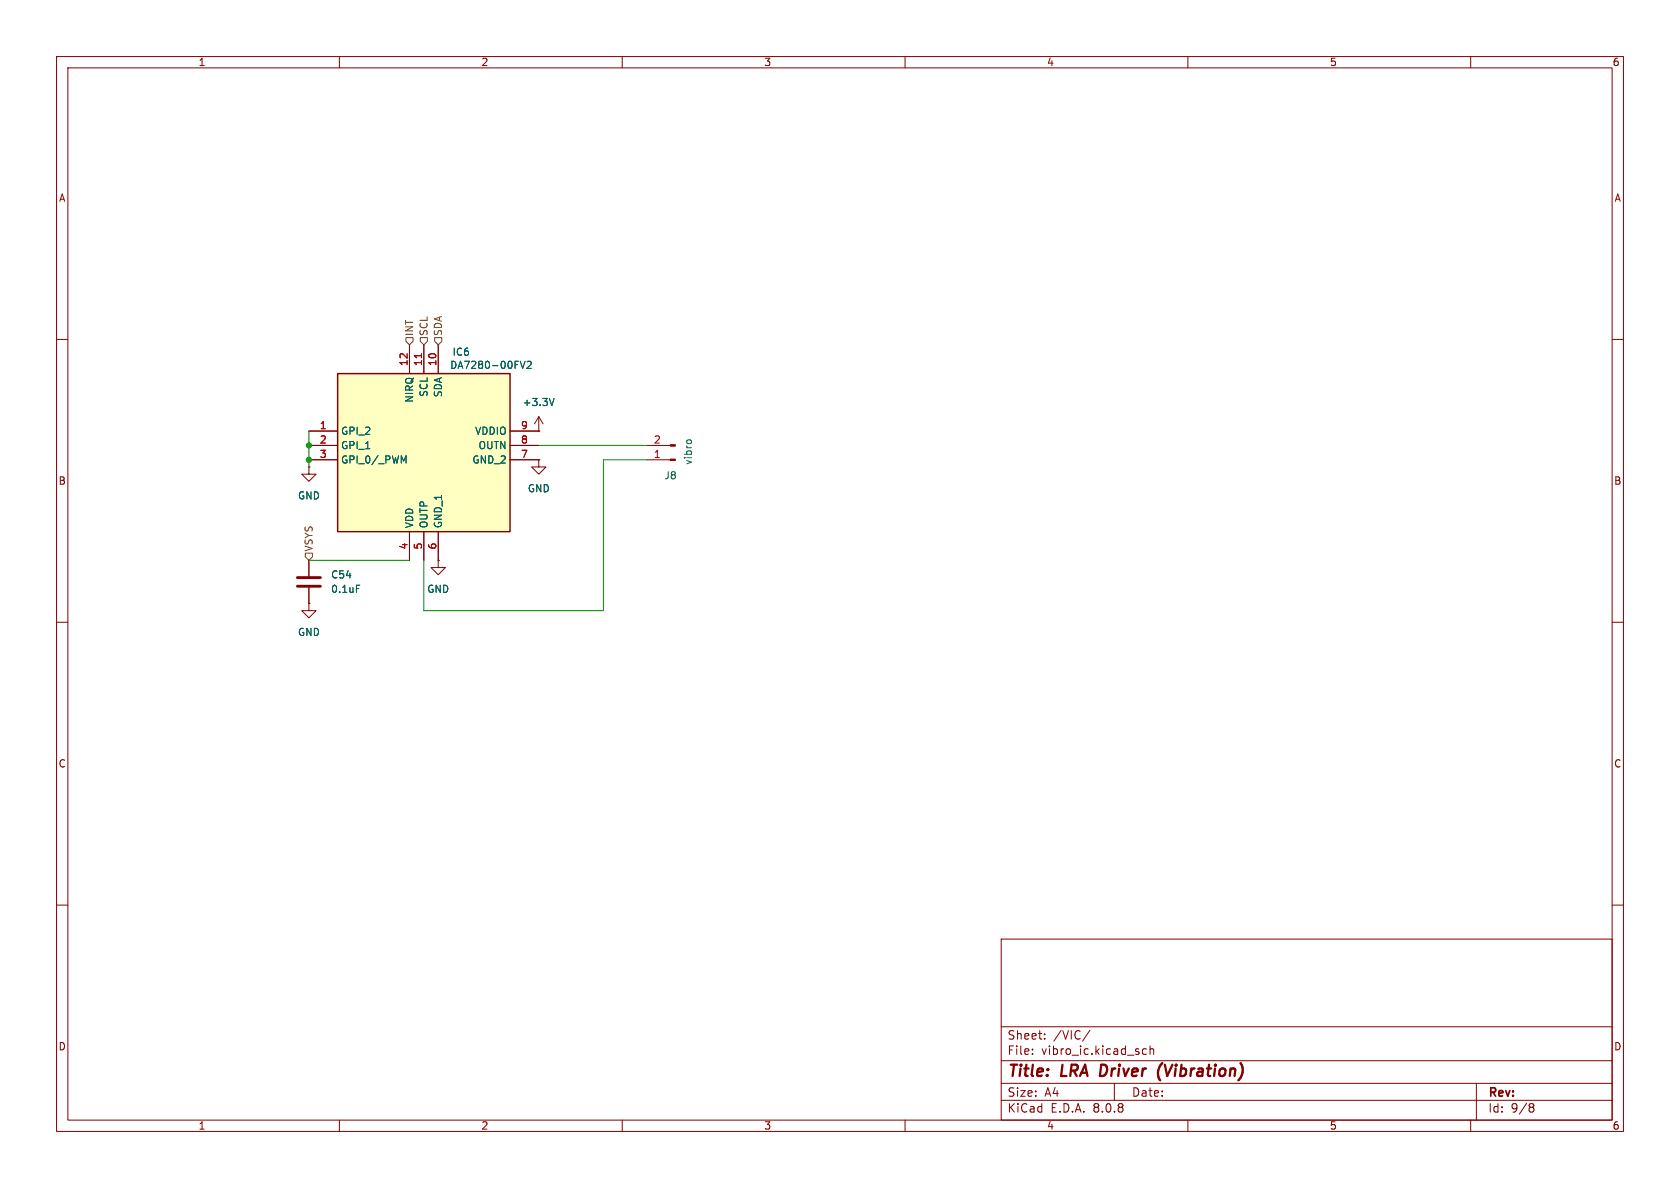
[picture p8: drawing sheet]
<svg xmlns="http://www.w3.org/2000/svg" width="297mm" height="210mm" viewBox="0 0 297 210" stroke-linecap="round" stroke-linejoin="round" font-family="sans-serif">
<g fill="none" stroke="#840000" stroke-width=".18">
<path d="M10 10h277v190h-277zM12 12h273v186h-273zM60 10v2M110 10v2M160 10v2M210 10v2M260 10v2M10 60h2M285 60h2M10 110h2M285 110h2M10 160h2"/>
<path d="M177 166h108v32h-108zM285 160h2M60 198v2M110 198v2M160 198v2M177 194.5h108M177 191.5h108M177 187.5h108M177 181.5h108M182.5 186.3v.1M182.5 185.5v.1M184.7 183.6v.1"/>
<path d="M184.7 182.8v.1M192.7 182.1l-1.3 2M197 191.5v3M202.7 185.5l-.5-.1-.2 .3v.4l.1 .2h.6M203.3 185.5l.2-.1 .4 .1 .1 .9M203.3 184.9v1.5M210 198v2M260 198v2M261 191.5v6.5M270.6 195.1l.4 .1 .2 .2-.3 .3M270.6 195.7h.3M270.9 195.7l.2 .2 .1 .4-.2 .2-.4 .1"/>
</g>
<path d="M205.5 187.9a2.35 2.35 0 0 0-.4 3.1" fill="none" stroke="#840000" stroke-width=".4"/>
<path d="M59.7 66h30.5v28h-30.5z" fill="#ffffc2"/>
<path d="M59.7 66h30.5v28h-30.5z" fill="none" stroke="#840000" stroke-width=".25"/>
<g fill="none" stroke="#840000" stroke-width=".18">
<path d="M54.6 76.2h5.1M54.6 78.7h5.1M72.4 61v5M74.9 61v5M77.5 61v5M90.2 76.2h5M90.2 78.7h5M95.2 76.2h.1M95.2 73.7l-.7 1.2M95.2 73.7v2.5M95.2 73.7l.8 1.2M114.3 78.7h4.2"/>
<path d="M54.6 82.6v1.2h1.3l-1.3 1.3-1.3-1.3h1.3M54.6 82.6h.1M54.6 81.3h5.1M54.6 99.1v2.8M72.4 94v5.1M74.9 94v5.1M77.5 99.1v1.2h1.2l-1.2 1.3-1.3-1.3h1.3M77.5 99.1h.1M77.5 94v5.1M90.2 81.3h5M95.2 81.3v1.3h1.3l-1.3 1.2-1.2-1.2h1.2M95.2 81.3h.1"/>
<path d="M114.3 81.3h4.2M54.6 106.7v1.3h1.3l-1.3 1.2-1.3-1.2h1.3M54.6 106.7h.1M54.6 103.9v2.8"/>
</g>
<path d="M74.5 62.5v.8" fill="none" stroke="#a90000" stroke-width=".18"/>
<path d="M92 63.9l.4 1.2 .4-1.2M93.2 64l.5-.1 .2 .3-.8 .9h.8M98 70.4l-.5 1.3M121.4 78l.2-.2h.4l.2 .2M71.4 81.5l.4-.9v1.3M63 103.4h.6" fill="none" stroke="#006464" stroke-width=".18"/>
<g fill="#840000" stroke="#840000" stroke-width=".18">
<path d="M118.5 78.6h.9v.3h-.9z"/>
<path d="M118.5 81.2h.9v.2h-.9z"/>
</g>
<path d="M52.6 103.6h4M52.6 102.1h4" fill="none" stroke="#840000" stroke-width=".51"/>
<path d="M71.8 59.7h1.2v.6l-.6 .7-.6-.7zM74.3 59.7h1.3v.6l-.7 .7-.6-.7zM76.8 59.7h1.3v.6l-.6 .7-.7-.7zM54 97.8h1.2v.6l-.6 .7-.6-.7z" fill="none" stroke="#725600" stroke-width=".18"/>
<path d="M54.6 76.2v6.4M95.2 78.7h19.1M54.6 99.1h17.8M114.3 81.3h-7.6v26.7h-31.8v-8.9" fill="none" stroke="#009600" stroke-width=".18"/>
<g fill="#009600" stroke="#009600" stroke-width=".18">
<circle cx="54.6" cy="81.3" r=".46"/>
<circle cx="54.6" cy="78.7" r=".46"/>
</g>
<g font-size="2.8" fill="#840000">
<text x="178" y="190.9">Title:</text>
<text x="187.7" y="190.9">LRA Driver</text>
<text x="206.3" y="190.9">(Vibration)</text>
</g>
<g font-size="2.1" fill="#840000">
<text x="178" y="184">Sheet:</text>
<text x="186.2" y="184">/VIC/</text>
<text x="178" y="186.7">File:</text>
<text x="184.1" y="186.7">vibro_ic.kicad_sch</text>
<text x="178" y="196.9">KiCad</text>
<text x="178" y="194.1">Size:</text>
<text x="184.7" y="194.1">A4</text>
<text x="185.7" y="196.9">E.D.A.</text>
<text x="193.3" y="196.9">8.0.8</text>
<text x="200" y="194.1">Date:</text>
<text x="263" y="194.3">Rev:</text>
<text x="263" y="196.9">Id:</text>
<text x="267.1" y="196.9">9/8</text>
</g>
<g font-size="1.8" fill="#840000">
<text x="35" y="11.9">1</text>
<text x="85" y="11.9">2</text>
<text x="135" y="11.9">3</text>
<text x="185" y="11.9">4</text>
<text x="235" y="11.9">5</text>
<text x="285" y="11.9">6</text>
<text x="10.3" y="35.9">A</text>
<text x="285.3" y="35.9">A</text>
<text x="10.3" y="85.9">B</text>
<text x="285.3" y="85.9">B</text>
<text x="10.3" y="135.9">C</text>
<text x="285.3" y="135.9">C</text>
<text x="10.3" y="185.9">D</text>
<text x="285.3" y="185.9">D</text>
<text x="35" y="199.9">1</text>
<text x="85" y="199.9">2</text>
<text x="135" y="199.9">3</text>
<text x="185" y="199.9">4</text>
<text x="235" y="199.9">5</text>
<text x="285" y="199.9">6</text>
</g>
<g font-size="1.8" fill="#725600">
<text x="73.3" y="59.5" transform="rotate(-90 73.3 59.5)">INT</text>
<text x="75.8" y="59.5" transform="rotate(-90 75.8 59.5)">SCL</text>
<text x="78.3" y="59.5" transform="rotate(-90 78.3 59.5)">SDA</text>
<text x="55.5" y="97.6" transform="rotate(-90 55.5 97.6)">VSYS</text>
</g>
<g font-size="1.8" fill="#a90000">
<text x="72.1" y="64.8" transform="rotate(-90 72.1 64.8)">12</text>
<text x="74.7" y="64.8" transform="rotate(-90 74.7 64.8)">11</text>
<text x="77.2" y="64.8" transform="rotate(-90 77.2 64.8)">10</text>
<text x="56.4" y="75.9">1</text>
<text x="92" y="75.9">9</text>
<text x="56.4" y="78.5">2</text>
<text x="56.4" y="81">3</text>
<text x="92" y="81">7</text>
<text x="92" y="78.5">8</text>
<text x="115.5" y="81">1</text>
<text x="115.5" y="78.5">2</text>
<text x="72.1" y="97.2" transform="rotate(-90 72.1 97.2)">4</text>
<text x="74.7" y="97.2" transform="rotate(-90 74.7 97.2)">5</text>
<text x="77.2" y="97.2" transform="rotate(-90 77.2 97.2)">6</text>
</g>
<g font-size="1.8" fill="#006464">
<text x="79.5" y="65.4">DA7280-00FV2</text>
<text x="79.9" y="63.1">IC6</text>
<text x="73.3" y="71.3" transform="rotate(-90 73.3 71.3)">NIRQ</text>
<text x="75.8" y="70.3" transform="rotate(-90 75.8 70.3)">SCL</text>
<text x="78.3" y="70.3" transform="rotate(-90 78.3 70.3)">SDA</text>
<text x="92.3" y="72">+3.3V</text>
<text x="60.2" y="77.1">GPI_2</text>
<text x="83.9" y="77.1">VDDIO</text>
<text x="60.2" y="79.6">GPI_1</text>
<text x="60.2" y="82.1">GPI_0/_PWM</text>
<text x="83.4" y="82.1">GND_2</text>
<text x="84.5" y="79.6">OUTN</text>
<text x="122.5" y="82.3" transform="rotate(-90 122.5 82.3)">vibro</text>
<text x="52.6" y="88.5">GND</text>
<text x="93.2" y="87.2">GND</text>
<text x="117.4" y="84.9">J8</text>
<text x="73.3" y="93.5" transform="rotate(-90 73.3 93.5)">VDD</text>
<text x="75.8" y="93.5" transform="rotate(-90 75.8 93.5)">OUTP</text>
<text x="78.3" y="93.5" transform="rotate(-90 78.3 93.5)">GND_1</text>
<text x="58.4" y="102.5">C54</text>
<text x="58.4" y="105">0.1uF</text>
<text x="75.4" y="105">GND</text>
<text x="52.6" y="112.6">GND</text>
</g>
</svg>
